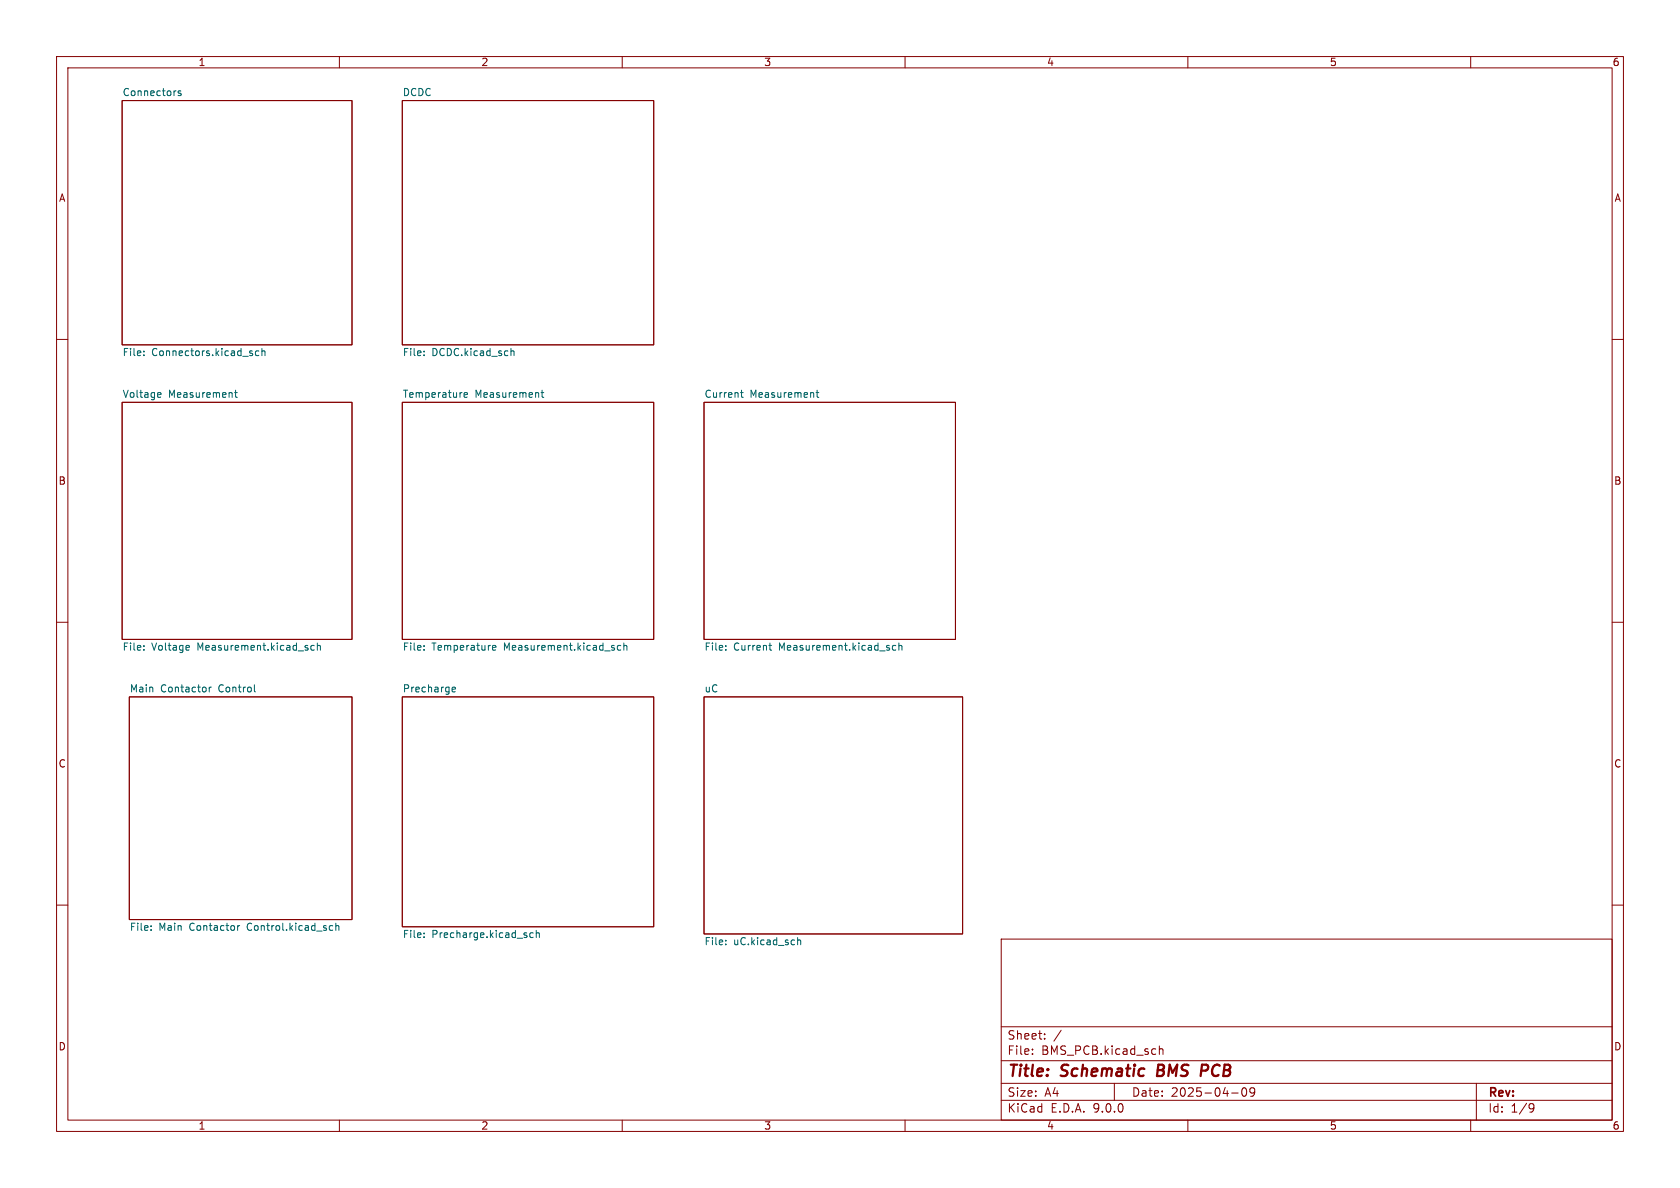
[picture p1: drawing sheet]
<svg xmlns="http://www.w3.org/2000/svg" width="297mm" height="210mm" viewBox="0 0 297 210" stroke-linecap="round" stroke-linejoin="round" font-family="sans-serif">
<g fill="none" stroke="#840000" stroke-width=".18">
<path d="M10 10h277v190h-277zM12 12h273v186h-273zM21.6 17.8h40.6v43.2h-40.6zM60 10v2M71.1 17.8h44.5v43.2h-44.5zM110 10v2M160 10v2M210 10v2M260 10v2M10 60h2M21.6 71.1h40.6v41.9h-40.6zM71.1 71.1h44.5v41.9h-44.5z"/>
<path d="M124.5 71.1h44.4v41.9h-44.4zM285 60h2M10 110h2M285 110h2M22.9 123.2h39.3v39.4h-39.3zM71.1 123.2h44.5v40.6h-44.5zM124.5 123.2h45.7v41.9h-45.7zM10 160h2M177 166h108v32h-108zM285 160h2M60 198v2M110 198v2"/>
<path d="M160 198v2M177 194.5h108M177 191.5h108M177 187.5h108M177 181.5h108M182.5 186.3v.1M182.5 185.5v.1M184.7 183.6v.1M184.7 182.8v.1M187.6 182.1l-1.3 2M197 191.5v3M205 184.9v1.5"/>
<path d="M205 185.5l.2-.1 .3 .1 .1 .9M210 198v2M217.7 193.2h1.2M219.7 192.4l.2-.1a.81 .81 0 0 1 .6 .6 .81 .81 0 0 1-.3 .8l-.2 .1a.81 .81 0 0 1-.3-1.4zM221.8 192.9l-.3 .3h-.3l-.2-.3 .1-.5 .4-.1 .2 .1a.99 .99 0 0 1-.3 1.4h-.3M260 198v2M261 191.5v6.5M270.6 195.1l.5 .1a.99 .99 0 0 1-.4 1.4h-.2M271.2 195.7l-.3 .3h-.3"/>
</g>
<path d="M204.8 188.2l-.3 2h.8M212.5 188.2h.8M213.3 189.2l-.9 .1" fill="none" stroke="#840000" stroke-width=".4"/>
<g fill="none" stroke="#006464" stroke-width=".18">
<path d="M32 16.1h-.3l-.2 .1v.2l.5 .1v.3h-.5M25.4 62.1v.1M25.4 62.7v.2M28 69.4l.4 .1 .1 .2-.6 .1M28.4 70.2h-.4M41.5 69.4h.4M41.6 69v1.1l.3 .1M45.8 62.1l-.4-.1-.2 .3 .1 .5h.5M46.3 62.1l.2-.1 .3 .1v.8M46.3 61.6v1.3M75 62.1v.1M75 62.7v.2"/>
<path d="M82 69.8l.6-.1v-.2l-.4-.1-.2 .2 .1 .6h.5M90.3 62.1l.2-.1 .3 .1 .1 .8M90.3 61.6v1.3M95.7 69.4h.4M95.8 69v1.1l.3 .1M130.9 69.4h.5M131.1 69v1.1l.3 .1M144.3 69.4h.5M144.5 69v1.1l.3 .1M25.4 114.8v.1M25.4 114.2v.1M33.3 114.1l.2 .3-.6 .1"/>
<path d="M33.4 114.9h-.1M55.6 114.2l-.4-.1-.2 .2 .1 .6h.5M56.1 114.2l.2-.1 .3 .1v.7M56.1 113.7v1.2M75 114.8v.1M75 114.2v.1M87.1 114.5l.6-.1-.1-.2-.4-.1-.1 .2v.6h.5M109.7 114.2l-.3-.1-.3 .2 .2 .6h.4M110.3 114.2l.2-.1 .3 .1v.7M110.3 113.7v1.2M128.3 114.2v.1M128.3 114.8v.1"/>
<path d="M135.9 114.1h.5M136.1 114.8l.3 .1M158.4 114.2l-.4-.1-.2 .2 .1 .6h.5M158.9 114.2l.2-.1 .3 .1 .1 .7M158.9 113.7v1.2M37 121.5v.8M37.4 121.5l-.4 .2M45 121v1.1l.2 .2M79.9 121.9l.6-.1v-.3h-.4l-.2 .1 .1 .7h.5M26.7 164.3v.2M26.7 163.7v.1M42 163.6v.9"/>
<path d="M42.4 163.6l-.4 .3M58.5 163.6l.3 .1M58.8 164.4l-.3 .1M59.4 163.7l.1-.1 .4 .1v.8M59.4 163.2v1.3M75 165v.1M75 165.6v.1M94.3 165l-.4-.1-.2 .2 .1 .6h.5M94.8 165l.2-.1 .3 .1 .1 .7M94.8 164.5v1.2M128.3 166.9v.1M128.3 166.2v.1"/>
<path d="M141 165.7v1.3M141 166.3l.2-.1h.3l.1 .8"/>
</g>
<g font-size="2.8" fill="#840000">
<text x="178" y="190.9">Title:</text>
<text x="187.7" y="190.9">Schematic</text>
<text x="205.4" y="190.9">BMS</text>
<text x="213.9" y="190.9">PCB</text>
</g>
<g font-size="2.1" fill="#840000">
<text x="178" y="184">Sheet:</text>
<text x="178" y="186.7">File:</text>
<text x="184.1" y="186.7">BMS_PCB.kicad_sch</text>
<text x="178" y="196.9">KiCad</text>
<text x="178" y="194.1">Size:</text>
<text x="184.7" y="194.1">A4</text>
<text x="185.7" y="196.9">E.D.A.</text>
<text x="193.3" y="196.9">9.0.0</text>
<text x="200" y="194.1">Date:</text>
<text x="207" y="194.1">2025-04-09</text>
<text x="263" y="194.3">Rev:</text>
<text x="263" y="196.9">Id:</text>
<text x="267.1" y="196.9">1/9</text>
</g>
<g font-size="1.8" fill="#840000">
<text x="35" y="11.9">1</text>
<text x="85" y="11.9">2</text>
<text x="135" y="11.9">3</text>
<text x="185" y="11.9">4</text>
<text x="235" y="11.9">5</text>
<text x="285" y="11.9">6</text>
<text x="10.3" y="35.9">A</text>
<text x="285.3" y="35.9">A</text>
<text x="10.3" y="85.9">B</text>
<text x="285.3" y="85.9">B</text>
<text x="10.3" y="135.9">C</text>
<text x="285.3" y="135.9">C</text>
<text x="10.3" y="185.9">D</text>
<text x="285.3" y="185.9">D</text>
<text x="35" y="199.9">1</text>
<text x="85" y="199.9">2</text>
<text x="135" y="199.9">3</text>
<text x="185" y="199.9">4</text>
<text x="235" y="199.9">5</text>
<text x="285" y="199.9">6</text>
</g>
<g font-size="1.8" fill="#006464">
<text x="21.6" y="17.1">Connectors</text>
<text x="71.1" y="17.1">DCDC</text>
<text x="21.6" y="63.3">File:</text>
<text x="26.8" y="63.3">Connectors.kicad_sch</text>
<text x="71.1" y="63.3">File:</text>
<text x="76.3" y="63.3">DCDC.kicad_sch</text>
<text x="21.6" y="70.4">Voltage</text>
<text x="29.8" y="70.4">Measurement</text>
<text x="71.1" y="70.4">Temperature</text>
<text x="84" y="70.4">Measurement</text>
<text x="124.5" y="70.4">Current</text>
<text x="132.6" y="70.4">Measurement</text>
<text x="21.6" y="115.3">File:</text>
<text x="26.8" y="115.3">Voltage</text>
<text x="35" y="115.3">Measurement.kicad_sch</text>
<text x="71.1" y="115.3">File:</text>
<text x="76.3" y="115.3">Temperature</text>
<text x="89.2" y="115.3">Measurement.kicad_sch</text>
<text x="124.5" y="115.3">File:</text>
<text x="129.7" y="115.3">Current</text>
<text x="137.8" y="115.3">Measurement.kicad_sch</text>
<text x="22.9" y="122.5">Main</text>
<text x="28.4" y="122.5">Contactor</text>
<text x="38.7" y="122.5">Control</text>
<text x="71.1" y="122.5">Precharge</text>
<text x="124.5" y="122.5">uC</text>
<text x="22.9" y="164.9">File:</text>
<text x="28.1" y="164.9">Main</text>
<text x="33.6" y="164.9">Contactor</text>
<text x="44" y="164.9">Control.kicad_sch</text>
<text x="71.1" y="166.1">File:</text>
<text x="76.3" y="166.1">Precharge.kicad_sch</text>
<text x="124.5" y="167.4">File:</text>
<text x="129.7" y="167.4">uC.kicad_sch</text>
</g>
</svg>
